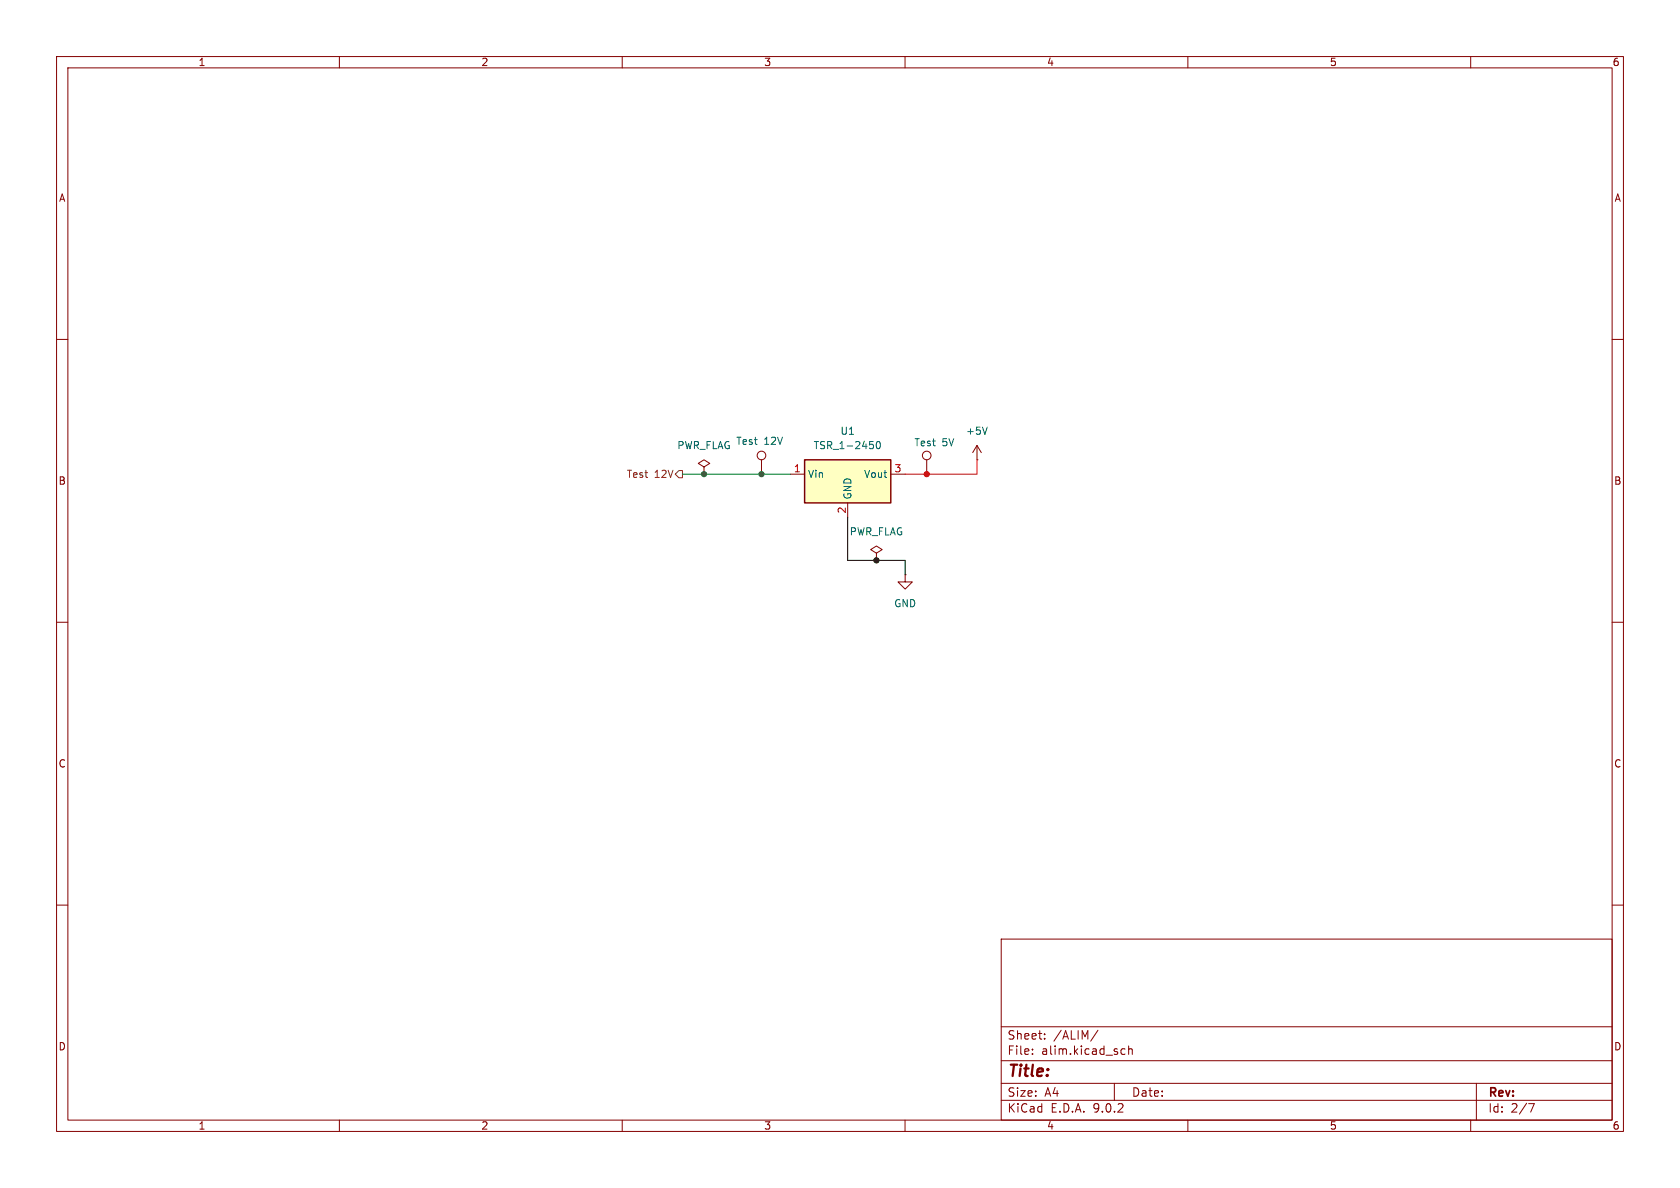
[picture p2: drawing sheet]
(kicad_sch
 (version 20250114)
 (generator "eeschema")
 (generator_version "9.0")
 (paper "A4")
 (lib_symbols
  (symbol "Connector:TestPoint"
   (pin_numbers (hide yes))
   (pin_names
    (offset 0.762) (hide yes)) (exclude_from_sim no) (in_bom yes) (on_board yes)
   (property "Reference" "TP" (at 0 6.858 0) (effects (font (size 1.27 1.27))))
   (property "Value" "TestPoint" (at 0 5.08 0) (effects (font (size 1.27 1.27))))
   (property "Footprint" "" (at 5.08 0 0) (effects (font (size 1.27 1.27)) (hide yes)))
   (property "Datasheet" "~" (at 5.08 0 0) (effects (font (size 1.27 1.27)) (hide yes)))
   (property "Description" "test point" (at 0 0 0) (effects (font (size 1.27 1.27)) (hide yes)))
   (symbol "TestPoint_0_1"
    (circle (center 0 3.302) (radius 0.762) (stroke (width 0) (type default)) (fill (type none))))
   (symbol "TestPoint_1_1"
    (pin passive line (at 0 0 90) (length 2.54) (name "1" (effects (font (size 1.27 1.27)))) (number "1" (effects (font (size 1.27 1.27))))))
   (embedded_fonts no))
  (symbol "Regulator_Switching:TSR_1-2450" (exclude_from_sim no) (in_bom yes) (on_board yes)
   (property "Reference" "U" (at -7.62 6.35 0) (effects (font (size 1.27 1.27)) (justify left)))
   (property "Value" "TSR_1-2450" (at -1.27 6.35 0) (effects (font (size 1.27 1.27)) (justify left)))
   (property "Footprint" "Converter_DCDC:Converter_DCDC_TRACO_TSR-1_THT" (at 0 -3.81 0) (effects (font (size 1.27 1.27)
    (italic yes)) (justify left) (hide yes)))
   (property "Datasheet" "http://www.tracopower.com/products/tsr1.pdf" (at 0 0 0) (effects (font (size 1.27 1.27)) (hide yes)))
   (property "Description" "1A step-down regulator module, fixed 5V output voltage, 5-36V input voltage, -40°C to +85°C temperature range, TO-220 compatible LM78xx replacement" (at 0 0 0) (effects (font (size 1.27 1.27)) (hide yes)))
   (symbol "TSR_1-2450_0_1"
    (rectangle (start -7.62 5.08) (end 7.62 -2.54) (stroke (width 0.254) (type default)) (fill (type background))))
   (symbol "TSR_1-2450_1_1"
    (pin power_in line (at -10.16 2.54 0) (length 2.54) (name "Vin" (effects (font (size 1.27 1.27)))) (number "1" (effects (font (size 1.27 1.27)))))
    (pin power_in line (at 0 -5.08 90) (length 2.54) (name "GND" (effects (font (size 1.27 1.27)))) (number "2" (effects (font (size 1.27 1.27)))))
    (pin power_out line (at 10.16 2.54 180) (length 2.54) (name "Vout" (effects (font (size 1.27 1.27)))) (number "3" (effects (font (size 1.27 1.27))))))
   (embedded_fonts no))
  (symbol "power:+5V"
   (power)
   (pin_numbers (hide yes))
   (pin_names
    (offset 0) (hide yes)) (exclude_from_sim no) (in_bom yes) (on_board yes)
   (property "Reference" "#PWR" (at 0 -3.81 0) (effects (font (size 1.27 1.27)) (hide yes)))
   (property "Value" "+5V" (at 0 3.556 0) (effects (font (size 1.27 1.27))))
   (property "Footprint" "" (at 0 0 0) (effects (font (size 1.27 1.27)) (hide yes)))
   (property "Datasheet" "" (at 0 0 0) (effects (font (size 1.27 1.27)) (hide yes)))
   (property "Description" "Power symbol creates a global label with name \"+5V\"" (at 0 0 0) (effects (font (size 1.27 1.27)) (hide yes)))
   (symbol "+5V_0_1"
    (polyline (pts (xy -0.762 1.27) (xy 0 2.54)) (stroke (width 0) (type default)) (fill (type none)))
    (polyline (pts (xy 0 2.54) (xy 0.762 1.27)) (stroke (width 0) (type default)) (fill (type none)))
    (polyline (pts (xy 0 0) (xy 0 2.54)) (stroke (width 0) (type default)) (fill (type none))))
   (symbol "+5V_1_1"
    (pin power_in line (at 0 0 90) (length 0) (name "~" (effects (font (size 1.27 1.27)))) (number "1" (effects (font (size 1.27 1.27))))))
   (embedded_fonts no))
  (symbol "power:GND"
   (power)
   (pin_numbers (hide yes))
   (pin_names
    (offset 0) (hide yes)) (exclude_from_sim no) (in_bom yes) (on_board yes)
   (property "Reference" "#PWR" (at 0 -6.35 0) (effects (font (size 1.27 1.27)) (hide yes)))
   (property "Value" "GND" (at 0 -3.81 0) (effects (font (size 1.27 1.27))))
   (property "Footprint" "" (at 0 0 0) (effects (font (size 1.27 1.27)) (hide yes)))
   (property "Datasheet" "" (at 0 0 0) (effects (font (size 1.27 1.27)) (hide yes)))
   (property "Description" "Power symbol creates a global label with name \"GND\" , ground" (at 0 0 0) (effects (font (size 1.27 1.27)) (hide yes)))
   (symbol "GND_0_1"
    (polyline (pts (xy 0 0) (xy 0 -1.27) (xy 1.27 -1.27) (xy 0 -2.54) (xy -1.27 -1.27) (xy 0 -1.27)) (stroke (width 0) (type default)) (fill (type none))))
   (symbol "GND_1_1"
    (pin power_in line (at 0 0 270) (length 0) (name "~" (effects (font (size 1.27 1.27)))) (number "1" (effects (font (size 1.27 1.27))))))
   (embedded_fonts no))
  (symbol "power:PWR_FLAG"
   (power)
   (pin_numbers (hide yes))
   (pin_names
    (offset 0) (hide yes)) (exclude_from_sim no) (in_bom yes) (on_board yes)
   (property "Reference" "#FLG" (at 0 1.905 0) (effects (font (size 1.27 1.27)) (hide yes)))
   (property "Value" "PWR_FLAG" (at 0 3.81 0) (effects (font (size 1.27 1.27))))
   (property "Footprint" "" (at 0 0 0) (effects (font (size 1.27 1.27)) (hide yes)))
   (property "Datasheet" "~" (at 0 0 0) (effects (font (size 1.27 1.27)) (hide yes)))
   (property "Description" "Special symbol for telling ERC where power comes from" (at 0 0 0) (effects (font (size 1.27 1.27)) (hide yes)))
   (symbol "PWR_FLAG_0_0"
    (pin power_out line (at 0 0 90) (length 0) (name "~" (effects (font (size 1.27 1.27)))) (number "1" (effects (font (size 1.27 1.27))))))
   (symbol "PWR_FLAG_0_1"
    (polyline (pts (xy 0 0) (xy 0 1.27) (xy -1.016 1.905) (xy 0 2.54) (xy 1.016 1.905) (xy 0 1.27)) (stroke (width 0) (type default)) (fill (type none))))
   (embedded_fonts no)))
 (junction
  (at 154.94 99.06)
  (diameter 0)
  (color 0 0 0 0))
 (junction
  (at 124.46 83.82)
  (diameter 0)
  (color 0 0 0 0))
 (junction
  (at 134.62 83.82)
  (diameter 0)
  (color 0 0 0 0))
 (junction
  (at 163.83 83.82)
  (diameter 0)
  (color 0 0 0 0))
 (wire
  (pts (xy 134.62 83.82) (xy 139.7 83.82))
  (stroke (width 0) (type default)))
 (wire
  (pts (xy 120.65 83.82) (xy 124.46 83.82))
  (stroke (width 0) (type default)))
 (wire
  (pts (xy 172.72 81.28) (xy 172.72 83.82))
  (stroke (width 0) (type default)))
 (wire
  (pts (xy 163.83 83.82) (xy 172.72 83.82))
  (stroke (width 0) (type default)))
 (wire
  (pts (xy 154.94 99.06) (xy 149.86 99.06))
  (stroke (width 0) (type default)))
 (wire
  (pts (xy 124.46 83.82) (xy 134.62 83.82))
  (stroke (width 0) (type default)))
 (wire
  (pts (xy 160.02 99.06) (xy 160.02 101.6))
  (stroke (width 0) (type default)))
 (wire
  (pts (xy 149.86 99.06) (xy 149.86 91.44))
  (stroke (width 0) (type default)))
 (wire
  (pts (xy 154.94 99.06) (xy 160.02 99.06))
  (stroke (width 0) (type default)))
 (wire
  (pts (xy 160.02 83.82) (xy 163.83 83.82))
  (stroke (width 0) (type default)))
 (hierarchical_label "Test 12V"
  (shape output)
  (at 120.65 83.82 180)
  (effects (font (size 1.27 1.27)) (justify right)))
 (symbol
  (lib_id "power:+5V")
  (at 172.72 81.28 0)
  (unit 1)
  (exclude_from_sim no)
  (in_bom yes)
  (on_board yes)
  (dnp no)
  (fields_autoplaced yes)
  (property "Reference" "#PWR08" (at 172.72 85.09 0) (effects (font (size 1.27 1.27)) (hide yes)))
  (property "Value" "+5V" (at 172.72 76.2 0) (effects (font (size 1.27 1.27))))
  (property "Footprint" "" (at 172.72 81.28 0) (effects (font (size 1.27 1.27)) (hide yes)))
  (property "Datasheet" "" (at 172.72 81.28 0) (effects (font (size 1.27 1.27)) (hide yes)))
  (property "Description" "Power symbol creates a global label with name \"+5V\"" (at 172.72 81.28 0) (effects (font (size 1.27 1.27)) (hide yes)))
  (pin "1"))
 (symbol
  (lib_id "power:PWR_FLAG")
  (at 124.46 83.82 0)
  (unit 1)
  (exclude_from_sim no)
  (in_bom yes)
  (on_board yes)
  (dnp no)
  (fields_autoplaced yes)
  (property "Reference" "#FLG02" (at 124.46 81.915 0) (effects (font (size 1.27 1.27)) (hide yes)))
  (property "Value" "PWR_FLAG" (at 124.46 78.74 0) (effects (font (size 1.27 1.27))))
  (property "Footprint" "" (at 124.46 83.82 0) (effects (font (size 1.27 1.27)) (hide yes)))
  (property "Datasheet" "~" (at 124.46 83.82 0) (effects (font (size 1.27 1.27)) (hide yes)))
  (property "Description" "Special symbol for telling ERC where power comes from" (at 124.46 83.82 0) (effects (font (size 1.27 1.27)) (hide yes)))
  (pin "1"))
 (symbol
  (lib_id "power:PWR_FLAG")
  (at 154.94 99.06 0)
  (unit 1)
  (exclude_from_sim no)
  (in_bom yes)
  (on_board yes)
  (dnp no)
  (fields_autoplaced yes)
  (property "Reference" "#FLG01" (at 154.94 97.155 0) (effects (font (size 1.27 1.27)) (hide yes)))
  (property "Value" "PWR_FLAG" (at 154.94 93.98 0) (effects (font (size 1.27 1.27))))
  (property "Footprint" "" (at 154.94 99.06 0) (effects (font (size 1.27 1.27)) (hide yes)))
  (property "Datasheet" "~" (at 154.94 99.06 0) (effects (font (size 1.27 1.27)) (hide yes)))
  (property "Description" "Special symbol for telling ERC where power comes from" (at 154.94 99.06 0) (effects (font (size 1.27 1.27)) (hide yes)))
  (pin "1"))
 (symbol
  (lib_id "Connector:TestPoint")
  (at 134.62 83.82 0)
  (unit 1)
  (exclude_from_sim no)
  (in_bom yes)
  (on_board yes)
  (dnp no)
  (property "Reference" "TP1" (at 137.16 79.2479 0) (effects (font (size 1.27 1.27)) (justify left) (hide yes)))
  (property "Value" "Test 12V" (at 130.048 77.978 0) (effects (font (size 1.27 1.27)) (justify left)))
  (property "Footprint" "" (at 139.7 83.82 0) (effects (font (size 1.27 1.27)) (hide yes)))
  (property "Datasheet" "~" (at 139.7 83.82 0) (effects (font (size 1.27 1.27)) (hide yes)))
  (property "Description" "test point" (at 134.62 83.82 0) (effects (font (size 1.27 1.27)) (hide yes)))
  (pin "1"))
 (symbol
  (lib_id "Regulator_Switching:TSR_1-2450")
  (at 149.86 86.36 0)
  (unit 1)
  (exclude_from_sim no)
  (in_bom yes)
  (on_board yes)
  (dnp no)
  (fields_autoplaced yes)
  (property "Reference" "U1" (at 149.86 76.2 0) (effects (font (size 1.27 1.27))))
  (property "Value" "TSR_1-2450" (at 149.86 78.74 0) (effects (font (size 1.27 1.27))))
  (property "Footprint" "Converter_DCDC:Converter_DCDC_TRACO_TSR-1_THT" (at 149.86 90.17 0) (effects (font (size 1.27 1.27)
    (italic yes)) (justify left) (hide yes)))
  (property "Datasheet" "http://www.tracopower.com/products/tsr1.pdf" (at 149.86 86.36 0) (effects (font (size 1.27 1.27)) (hide yes)))
  (property "Description" "1A step-down regulator module, fixed 5V output voltage, 5-36V input voltage, -40°C to +85°C temperature range, TO-220 compatible LM78xx replacement" (at 149.86 86.36 0) (effects (font (size 1.27 1.27)) (hide yes)))
  (pin "1")
  (pin "3")
  (pin "2"))
 (symbol
  (lib_id "Connector:TestPoint")
  (at 163.83 83.82 0)
  (unit 1)
  (exclude_from_sim no)
  (in_bom yes)
  (on_board yes)
  (dnp no)
  (property "Reference" "TP2" (at 166.37 79.2479 0) (effects (font (size 1.27 1.27)) (justify left) (hide yes)))
  (property "Value" "Test 5V" (at 161.544 78.232 0) (effects (font (size 1.27 1.27)) (justify left)))
  (property "Footprint" "" (at 168.91 83.82 0) (effects (font (size 1.27 1.27)) (hide yes)))
  (property "Datasheet" "~" (at 168.91 83.82 0) (effects (font (size 1.27 1.27)) (hide yes)))
  (property "Description" "test point" (at 163.83 83.82 0) (effects (font (size 1.27 1.27)) (hide yes)))
  (pin "1"))
 (symbol
  (lib_id "power:GND")
  (at 160.02 101.6 0)
  (unit 1)
  (exclude_from_sim no)
  (in_bom yes)
  (on_board yes)
  (dnp no)
  (fields_autoplaced yes)
  (property "Reference" "#PWR017" (at 160.02 107.95 0) (effects (font (size 1.27 1.27)) (hide yes)))
  (property "Value" "GND" (at 160.02 106.68 0) (effects (font (size 1.27 1.27))))
  (property "Footprint" "" (at 160.02 101.6 0) (effects (font (size 1.27 1.27)) (hide yes)))
  (property "Datasheet" "" (at 160.02 101.6 0) (effects (font (size 1.27 1.27)) (hide yes)))
  (property "Description" "Power symbol creates a global label with name \"GND\" , ground" (at 160.02 101.6 0) (effects (font (size 1.27 1.27)) (hide yes)))
  (pin "1")))
